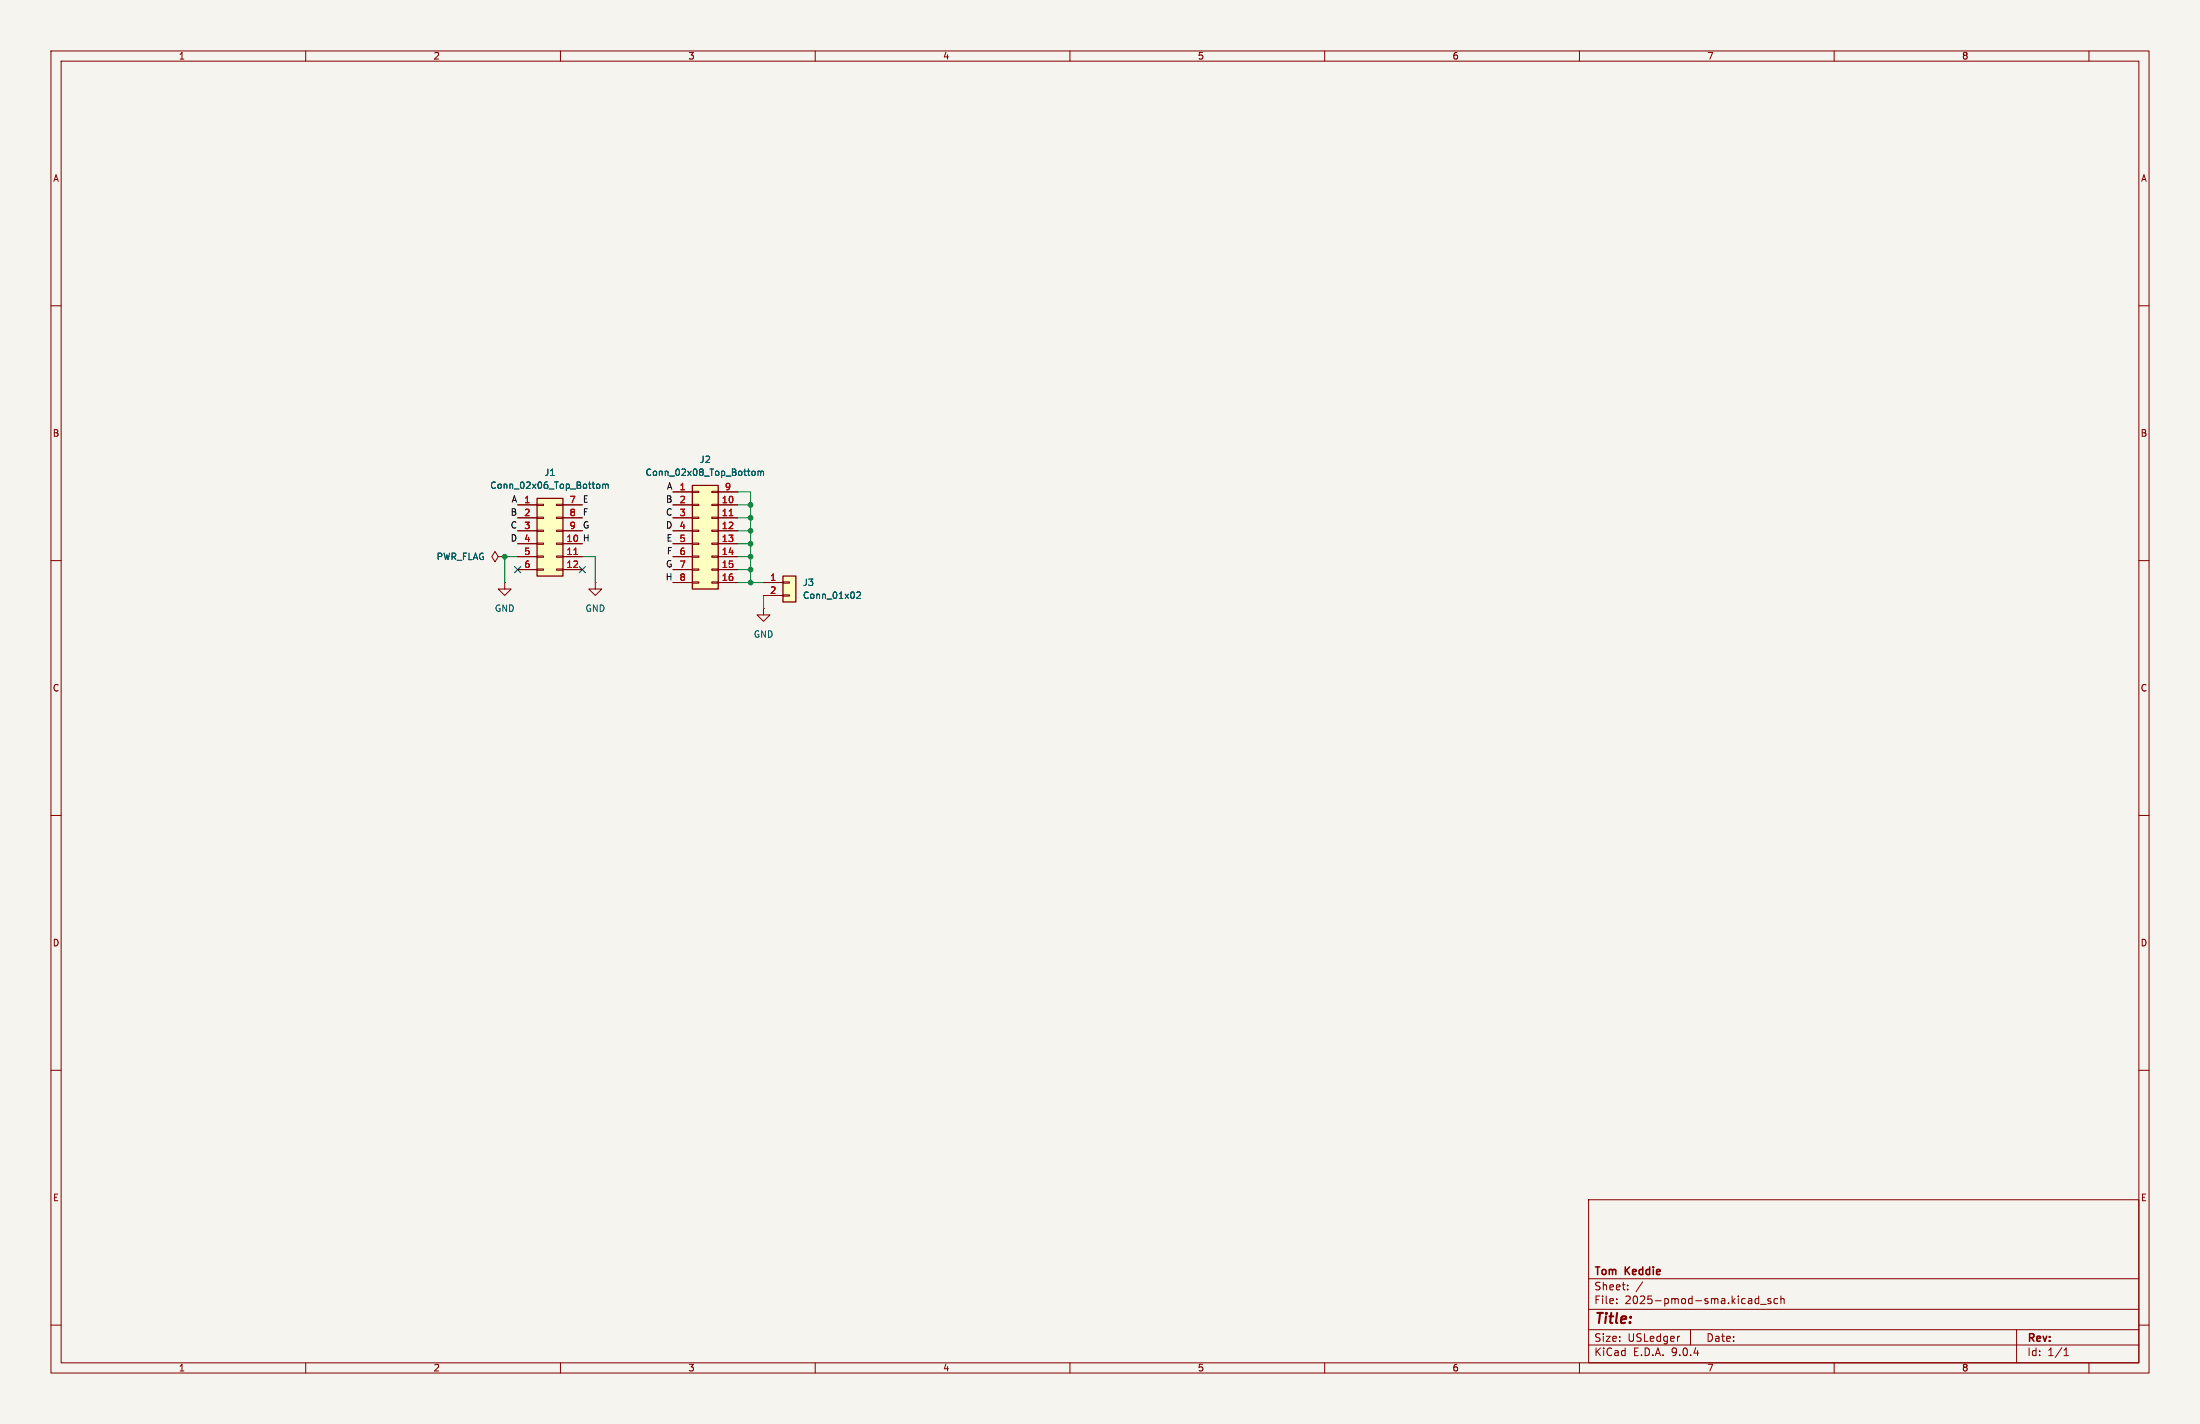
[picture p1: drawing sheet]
<svg xmlns="http://www.w3.org/2000/svg" width="432mm" height="279mm" viewBox="0 0 432 279" stroke-linecap="round" stroke-linejoin="round" font-family="sans-serif">
<path d="M0 0h431.8v279.4h-431.8z" fill="#f5f4ef" stroke="#f5f4ef" stroke-width=".2"/>
<g fill="none" stroke="#840000" stroke-width=".2">
<path d="M10 10h411.8v259.4h-411.8zM12 12h407.8v255.4h-407.8zM60 10v2M110 10v2M160 10v2M210 10v2M260 10v2M310 10v2M360 10v2M410 10v2M10 60h2M419.8 60h2"/>
<path d="M10 110h2M419.8 110h2M10 160h2M419.8 160h2M10 210h2M419.8 210h2M311.8 235.4h108v32h-108zM10 260h2M311.8 256.9h108M311.8 250.9h108M317.3 255.6v.2M317.3 254.9v.1"/>
<path d="M319.5 252.9v.2M319.5 252.2v.1M322.4 251.5l-1.3 1.9M344.5 255.6l.3 .2 .4-.1M345.2 254.3v1.5M345.2 254.9l-.4-.1-.3 .1M345.5 255.9h1.2M347.5 254.9l-.3-.1-.2 .2v.2l.5 .2v.3h-.5M348.9 254.9l-.4-.1-.3 .3 .1 .6h.6M349.5 254.9l.3-.1 .3 .1 .1 .9M349.5 254.3v1.5M419.8 260h2"/>
<path d="M60 267.4v2M110 267.4v2M160 267.4v2M210 267.4v2M260 267.4v2M310 267.4v2M311.8 263.9h108M311.8 260.9h108M329.5 262.2h.2M331.8 260.9v3M360 267.4v2M395.8 260.9v6.5"/>
<path d="M405.1 266h.9M405.1 264.9l.4-.4v1.5M410 267.4v2"/>
</g>
<path d="M105.4 97.8h5.1v15.2h-5.1z" fill="#ffffc2"/>
<path d="M105.4 97.8h5.1v15.2h-5.1z" fill="none" stroke="#840000" stroke-width=".25"/>
<g fill="none" stroke="#840000" stroke-width=".2">
<path d="M101.6 99.1h3.8M105.4 98.9h1.3v.3h-1.3zM109.2 98.9h1.3v.3h-1.3zM110.5 99.1h3.8M101.6 101.6h3.8M101.6 104.1h3.8M101.6 106.7h3.8M101.6 109.2h3.8M101.6 111.8h3.8M105.4 101.5h1.3v.2h-1.3zM105.4 104h1.3v.3h-1.3zM105.4 106.6h1.3v.2h-1.3z"/>
<path d="M105.4 109.1h1.3v.2h-1.3zM105.4 111.6h1.3v.3h-1.3zM109.2 101.5h1.3v.2h-1.3zM109.2 104h1.3v.3h-1.3zM109.2 106.6h1.3v.2h-1.3zM109.2 109.1h1.3v.2h-1.3zM109.2 111.6h1.3v.3h-1.3zM110.5 101.6h3.8M110.5 104.1h3.8M110.5 106.7h3.8M110.5 109.2h3.8M110.5 111.8h3.8"/>
</g>
<path d="M112.6 108.8h.8" fill="none" stroke="#a90000" stroke-width=".2"/>
<path d="M117.2 95h.3l.2 .2v.5l-.5 .1M118.3 95.1l.4-.1 .1 .2M118.3 95v.8M118.8 95.2l.2-.2h.3l.1 .8M118.8 95.2v.6" fill="none" stroke="#006464" stroke-width=".2"/>
<path d="M153.7 113h2.5v5.1h-2.5z" fill="#ffffc2"/>
<path d="M153.7 113h2.5v5.1h-2.5z" fill="none" stroke="#840000" stroke-width=".25"/>
<path d="M149.9 119.4v1.3h1.2l-1.2 1.2-1.3-1.2h1.3M149.9 119.4h.1M149.9 114.3h3.8M149.9 116.8h3.8M153.7 114.2h1.2v.2h-1.2zM153.7 116.7h1.2v.3h-1.2z" fill="none" stroke="#840000" stroke-width=".2"/>
<path d="M168.2 116.3l.5-.2 .2 .4-.8 .9h.8" fill="none" stroke="#006464" stroke-width=".2"/>
<path d="M135.9 95.3h5.1v20.3h-5.1z" fill="#ffffc2"/>
<path d="M135.9 95.3h5.1v20.3h-5.1z" fill="none" stroke="#840000" stroke-width=".25"/>
<g fill="none" stroke="#840000" stroke-width=".2">
<path d="M101.6 99.1h3.8M110.5 99.1h3.8M132.1 96.5h3.8M132.1 99.1h3.8M135.9 96.4h1.3v.2h-1.3zM135.9 98.9h1.3v.3h-1.3zM139.7 96.4h1.3v.2h-1.3zM139.7 98.9h1.3v.3h-1.3zM141 96.5h3.8M141 99.1h3.8M97.8 109.2l-.6-1-.7 1 .7 1 .6-1h1.3M99.1 114.3v1.3h1.2l-1.2 1.2-1.3-1.2h1.3"/>
<path d="M99.1 114.3h.1M99.1 109.2h.1M101.6 101.6h3.8M101.6 104.1h3.8M101.6 106.7h3.8M101.6 109.2h3.8M101.6 111.8h3.8M110.5 101.6h3.8M110.5 104.1h3.8M110.5 106.7h3.8M110.5 109.2h3.8M110.5 111.8h3.8"/>
<path d="M116.8 114.3v1.3h1.3l-1.3 1.2-1.2-1.2h1.2M116.8 114.3h.1M132.1 101.6h3.8M132.1 104.1h3.8M132.1 106.7h3.8M132.1 109.2h3.8M132.1 111.8h3.8M132.1 114.3h3.8M135.9 101.5h1.3v.2h-1.3zM135.9 104h1.3v.3h-1.3zM135.9 106.6h1.3v.2h-1.3zM135.9 109.1h1.3v.2h-1.3z"/>
<path d="M135.9 111.6h1.3v.3h-1.3zM135.9 114.2h1.3v.2h-1.3zM139.7 101.5h1.3v.2h-1.3zM139.7 104h1.3v.3h-1.3zM139.7 106.6h1.3v.2h-1.3zM139.7 109.1h1.3v.2h-1.3zM139.7 111.6h1.3v.3h-1.3zM139.7 114.2h1.3v.2h-1.3zM141 101.6h3.8M141 104.1h3.8M141 106.7h3.8M141 109.2h3.8"/>
<path d="M141 111.8h3.8M141 114.3h3.8M149.9 114.3h3.8M149.9 116.8h3.8"/>
</g>
<path d="M112.6 108.8h.8M143.1 101.2h.7" fill="none" stroke="#a90000" stroke-width=".2"/>
<path d="M117.2 95h.3l.2 .2v.5l-.5 .1M118.3 95.1l.4-.1 .1 .2M118.3 95v.8M118.8 95.2l.2-.2h.3l.1 .8M118.8 95.2v.6M147.7 92.5l.3-.1 .2 .3v.5h-.5M148.8 92.6l.3-.2 .2 .2M148.8 92.4v.9M149.3 92.6l.2-.2 .3 .1 .1 .8M149.3 92.6v.7M168.2 116.3l.5-.2 .2 .4-.8 .9h.8" fill="none" stroke="#006464" stroke-width=".2"/>
<path d="M144.8 99.1h2.5M144.8 96.5h2.5v17.8M101.6 109.2h-2.5v5.1M114.3 109.2h2.5v5.1M144.8 111.8h2.5M144.8 109.2h2.5M144.8 114.3h5.1M144.8 106.7h2.5M144.8 101.6h2.5M144.8 104.1h2.5M149.9 116.8v2.6" fill="none" stroke="#009600" stroke-width=".2"/>
<path d="M101 111.2l1.2 1.2M102.2 111.2l-1.2 1.2M113.7 111.2l1.2 1.2M114.9 111.2l-1.2 1.2" fill="none" stroke="#000084" stroke-width=".2"/>
<g fill="#009600" stroke="#009600" stroke-width=".2">
<circle cx="147.3" cy="109.2" r=".46"/>
<circle cx="147.3" cy="111.8" r=".46"/>
<circle cx="147.3" cy="114.3" r=".46"/>
<circle cx="147.3" cy="101.6" r=".46"/>
<circle cx="147.3" cy="99.1" r=".46"/>
<circle cx="147.3" cy="106.7" r=".46"/>
<circle cx="147.3" cy="104.1" r=".46"/>
<circle cx="99.1" cy="109.2" r=".46"/>
</g>
<text font-size="2.8" fill="#840000" x="312.8" y="260.3">Title:</text>
<g font-size="2.1" fill="#840000">
<text x="312.8" y="250.6">Tom</text>
<text x="319" y="250.6">Keddie</text>
<text x="312.8" y="256.1">File:</text>
<text x="312.8" y="253.4">Sheet:</text>
<text x="318.9" y="256.1">2025-pmod-sma.kicad_sch</text>
<text x="312.8" y="263.5">Size:</text>
<text x="319.5" y="263.5">USLedger</text>
<text x="334.8" y="263.5">Date:</text>
<text x="397.8" y="263.7">Rev:</text>
<text x="312.8" y="266.3">KiCad</text>
<text x="320.5" y="266.3">E.D.A.</text>
<text x="328.1" y="266.3">9.0.4</text>
<text x="397.8" y="266.3">Id:</text>
<text x="401.9" y="266.3">1/1</text>
</g>
<g font-size="1.8" fill="#840000">
<text x="35" y="11.9">1</text>
<text x="85" y="11.9">2</text>
<text x="135" y="11.9">3</text>
<text x="185" y="11.9">4</text>
<text x="235" y="11.9">5</text>
<text x="285" y="11.9">6</text>
<text x="335" y="11.9">7</text>
<text x="385" y="11.9">8</text>
<text x="10.3" y="35.9">A</text>
<text x="420.1" y="35.9">A</text>
<text x="10.3" y="85.9">B</text>
<text x="420.1" y="85.9">B</text>
<text x="10.3" y="135.9">C</text>
<text x="420.1" y="135.9">C</text>
<text x="10.3" y="185.9">D</text>
<text x="420.1" y="185.9">D</text>
<text x="10.3" y="235.9">E</text>
<text x="420.1" y="235.9">E</text>
<text x="35" y="269.3">1</text>
<text x="85" y="269.3">2</text>
<text x="135" y="269.3">3</text>
<text x="185" y="269.3">4</text>
<text x="235" y="269.3">5</text>
<text x="285" y="269.3">6</text>
<text x="335" y="269.3">7</text>
<text x="385" y="269.3">8</text>
</g>
<g font-size="1.8" fill="#006464">
<text x="106.8" y="93.6">J1</text>
<text x="126.6" y="93.6">Conn_02x08_Top_Bottom</text>
<text x="137.2" y="91">J2</text>
<text x="96.1" y="96.1">Conn_02x06_Top_Bottom</text>
<text x="85.6" y="110.1">PWR_FLAG</text>
<text x="157.5" y="115.2">J3</text>
<text x="157.5" y="117.7">Conn_01x02</text>
<text x="97" y="120.2">GND</text>
<text x="114.8" y="120.2">GND</text>
<text x="147.8" y="125.3">GND</text>
</g>
<g font-size="1.8" fill="#0f0f0f">
<text x="100.1" y="101.3">B</text>
<text x="100.3" y="98.7">A</text>
<text x="114.3" y="101.3">F</text>
<text x="114.3" y="98.7">E</text>
<text x="130.6" y="98.7">B</text>
<text x="130.6" y="101.3">C</text>
<text x="130.8" y="96.2">A</text>
<text x="100.1" y="106.3">D</text>
<text x="100.1" y="103.8">C</text>
<text x="114.3" y="103.8">G</text>
<text x="114.3" y="106.3">H</text>
<text x="130.6" y="103.8">D</text>
<text x="130.7" y="106.3">E</text>
<text x="130.5" y="114">H</text>
<text x="130.6" y="111.4">G</text>
<text x="130.8" y="108.9">F</text>
</g>
<g font-size="1.8" fill="#a90000">
<text x="102.8" y="98.8">1</text>
<text x="102.8" y="101.3">2</text>
<text x="111.7" y="98.8">7</text>
<text x="111.7" y="101.3">8</text>
<text x="133.3" y="96.3">1</text>
<text x="133.3" y="98.8">2</text>
<text x="133.3" y="101.3">3</text>
<text x="141.6" y="98.8">10</text>
<text x="141.6" y="101.3">11</text>
<text x="142.2" y="96.3">9</text>
<text x="102.8" y="103.9">3</text>
<text x="102.8" y="106.4">4</text>
<text x="111.1" y="106.4">10</text>
<text x="111.7" y="103.9">9</text>
<text x="133.3" y="103.9">4</text>
<text x="133.3" y="106.4">5</text>
<text x="141.6" y="103.9">12</text>
<text x="141.6" y="106.4">13</text>
<text x="102.8" y="109">5</text>
<text x="102.8" y="111.5">6</text>
<text x="111.1" y="109">11</text>
<text x="111.1" y="111.5">12</text>
<text x="133.3" y="109">6</text>
<text x="133.3" y="111.5">7</text>
<text x="141.6" y="109">14</text>
<text x="141.6" y="111.5">15</text>
<text x="133.3" y="114">8</text>
<text x="141.6" y="114">16</text>
<text x="151.1" y="114">1</text>
<text x="151.1" y="116.6">2</text>
</g>
</svg>
